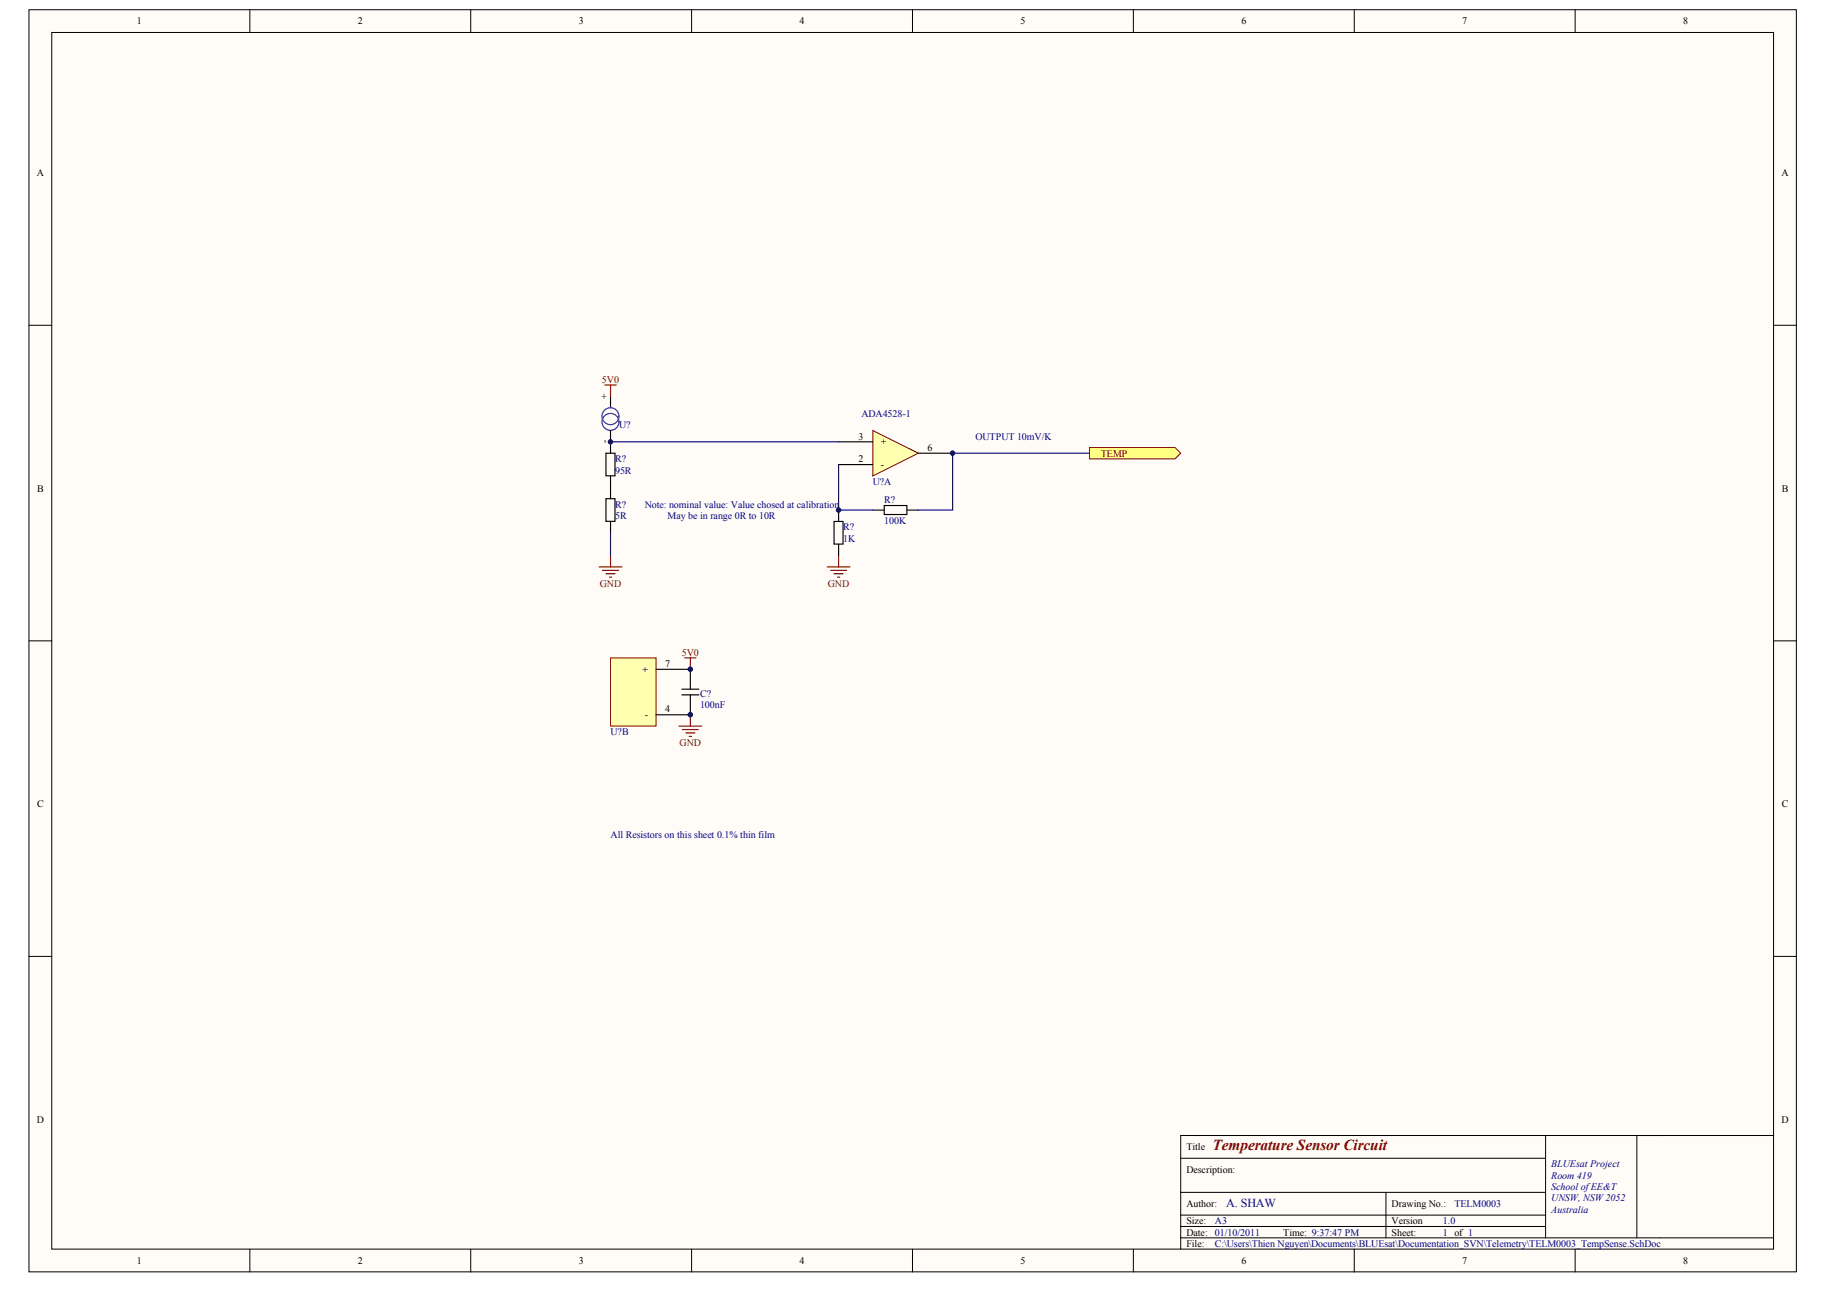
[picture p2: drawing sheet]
<svg xmlns="http://www.w3.org/2000/svg" width="287mm" height="202mm" viewBox="0 0 287 202" stroke-linecap="round" stroke-linejoin="round" font-family="sans-serif">
<g fill="#fffcf8" stroke="#000" stroke-width=".16">
<path d="M4.5 1.5h277.3v198h-277.3z"/>
<path d="M8.1 5.1h270.2v190.8h-270.2z"/>
</g>
<g fill="none" stroke="#000" stroke-width=".16">
<path d="M39.2 1.5v3.6M73.9 1.5v3.6M108.5 1.5v3.6M143.2 1.5v3.6M177.8 1.5v3.6M212.5 1.5v3.6M247.1 1.5v3.6M4.5 51h3.6M278.3 51h3.6M4.5 100.5h3.6M278.3 100.5h3.6M4.5 150h3.6"/>
<path d="M278.3 150h3.6M242.5 178.1v16M260.4 178.1h-75.2v17.8M278.3 178.1h-21.5v16M39.2 195.9v3.6M73.9 195.9v3.6M108.5 195.9v3.6M143.2 195.9v3.6M177.8 195.9v3.6M185.2 187h57.3M185.2 194.1h93.1M185.2 190.6h57.3"/>
<path d="M185.2 192.3h57.3M185.2 181.6h57.3M212.5 195.9v3.6M217.5 187v7.1M247.1 195.9v3.6"/>
</g>
<path d="M95.1 71.1h1.4v3.5h-1.4zM95.1 78.2h1.4v3.6h-1.4zM95.8 62.2v1.7M95.8 67.5v3.6M95.8 74.6v3.6M131.6 80v1.8M136.9 80h1.8M138.7 79.3h3.6v1.4h-3.6zM142.3 80h1.8M95.8 81.8v1.8M130.9 81.8h1.4v3.5h-1.4zM131.6 85.3v1.8" fill="none" stroke="#000" stroke-width=".18"/>
<g fill="none" stroke="#00f" stroke-width=".18">
<circle cx="95.8" cy="66.2" r="1.33"/>
<circle cx="95.8" cy="65.3" r="1.33"/>
</g>
<path d="M94.9 60.4h1.8M95.8 60.4v1.8M94 88.9h3.6M94.5 89.4h2.5M95.1 90h1.4M95.6 90.5h.4M95.8 87.1v1.8M129.8 88.9h3.6M130.3 89.4h2.5M130.9 90h1.4M131.4 90.5h.4M131.6 87.1v1.8" fill="none" stroke="#800000" stroke-width=".18"/>
<path d="M95.8 69.3h35.8M131.6 72.9v7.1h5.3M170.9 71.1h-21.4v8.9h-5.4M95.8 83.6v3.5" fill="none" stroke="#000080" stroke-width=".18"/>
<path d="M136.9 67.5l7.2 3.6-7.2 3.5z" fill="#ffffb0" stroke="#800000" stroke-width=".16"/>
<path d="M131.6 69.3h5.3M131.6 72.9h5.3M144.1 71.1h5.4M107 108.1h2.7M107 109h2.7M108.3 105v3.1M108.3 109v3.1" fill="none" stroke="#000" stroke-width=".18"/>
<path d="M170.9 70.2h13.5l.8 .9-.8 .9h-13.5z" fill-rule="evenodd" fill="#ffff80" stroke="#800000" stroke-width=".16"/>
<path d="M106.5 113.9h3.6M107.1 114.4h2.5M107.4 103.2h1.8M107.6 114.9h1.4M108.1 115.5h.4M108.3 103.2v1.8M108.3 112.1v1.8" fill="none" stroke="#800000" stroke-width=".18"/>
<path d="M95.8 103.2h7.1v10.7h-7.1z" fill="#ffffb0" stroke="#800000" stroke-width=".16"/>
<path d="M102.9 105h5.4M102.9 112.1h5.4" fill="none" stroke="#000" stroke-width=".18"/>
<g fill="#000080" stroke="#000080" stroke-width=".16">
<circle cx="95.8" cy="69.3" r=".35"/>
<circle cx="108.3" cy="112.1" r=".35"/>
<circle cx="108.3" cy="104.9" r=".35"/>
<circle cx="131.6" cy="80" r=".35"/>
<circle cx="149.5" cy="71.1" r=".35"/>
</g>
<text font-size="2.4" fill="#800000" x="190.3" y="180.4">Temperature Sensor Circuit</text>
<text font-size="1.9" fill="#000080" x="192.4" y="189.2">A. SHAW</text>
<g font-size="1.6">
<text x="21.5" y="3.8">1</text>
<text x="56.1" y="3.8">2</text>
<text x="90.8" y="3.8">3</text>
<text x="125.5" y="3.8">4</text>
<text x="160.1" y="3.8">5</text>
<text x="194.8" y="3.8">6</text>
<text x="229.4" y="3.8">7</text>
<text x="264.1" y="3.8">8</text>
<text x="5.8" y="27.7">A</text>
<text x="279.5" y="27.7">A</text>
<text x="95.3" y="62.5" transform="rotate(-90 95.3 62.5)">+</text>
<text x="95.3" y="69.5" transform="rotate(-90 95.3 69.5)">-</text>
<text x="134.7" y="68.9">3</text>
<text x="138.2" y="69.8">+</text>
<text x="145.5" y="70.7">6</text>
<text x="5.8" y="77.1">B</text>
<text x="134.7" y="72.5">2</text>
<text x="138.2" y="73.4">-</text>
<text x="279.6" y="77.1">B</text>
<text x="100.8" y="105.5">+</text>
<text x="104.4" y="104.6">7</text>
<text x="101.2" y="112.6">-</text>
<text x="104.4" y="111.7">4</text>
<text x="5.8" y="126.6">C</text>
<text x="279.6" y="126.6">C</text>
<text x="5.8" y="176.1">D</text>
<text x="279.5" y="176.1">D</text>
<text x="186.1" y="180.4">Title</text>
<text x="186.1" y="183.9">Description:</text>
<text x="186.1" y="192">Size:</text>
<text x="186.1" y="189.3">Author:</text>
<text x="218.3" y="192">Version</text>
<text x="218.3" y="189.3">Drawing No.:</text>
<text x="186.1" y="193.8">Date:</text>
<text x="186.1" y="195.5">File:</text>
<text x="201.4" y="193.8">Time: 9:37:47 PM</text>
<text x="218.3" y="193.8">Sheet:</text>
<text x="21.5" y="198.2">1</text>
<text x="56.1" y="198.2">2</text>
<text x="90.8" y="198.2">3</text>
<text x="125.5" y="198.2">4</text>
<text x="160.1" y="198.2">5</text>
<text x="194.8" y="198.2">6</text>
<text x="229.4" y="198.2">7</text>
<text x="264.1" y="198.2">8</text>
</g>
<g font-size="1.6" fill="#800000">
<text x="94.4" y="60">5V0</text>
<text x="172.7" y="71.6">TEMP</text>
<text x="94.1" y="92.1">GND</text>
<text x="129.9" y="92.1">GND</text>
<text x="107" y="102.8">5V0</text>
<text x="106.6" y="117.1">GND</text>
</g>
<g font-size="1.6" fill="#000080">
<text x="135.2" y="65.4">ADA4528-1</text>
<text x="97.1" y="67.1">U?</text>
<text x="153" y="68.9">OUTPUT 10mV/K</text>
<text x="96.5" y="74.3">95R</text>
<text x="96.5" y="72.5">R?</text>
<text x="136.9" y="76.1">U?A</text>
<text x="96.5" y="81.4">5R</text>
<text x="96.5" y="79.6">R?</text>
<text x="101.2" y="79.6">Note: nominal value: Value chosed at calibration</text>
<text x="104.7" y="81.4">May be in range 0R to 10R</text>
<text x="132.3" y="83.2">R?</text>
<text x="138.7" y="82.1">100K</text>
<text x="138.7" y="78.9">R?</text>
<text x="132.3" y="85">1K</text>
<text x="109.8" y="111.1">100nF</text>
<text x="109.8" y="109.3">C?</text>
<text x="95.8" y="115.3">U?B</text>
<text x="95.8" y="131.3">All Resistors on this sheet 0.1% thin film</text>
<text x="243.4" y="183.1">BLUEsat Project</text>
<text x="243.4" y="184.8">Room 419</text>
<text x="190.6" y="192">A3</text>
<text x="226.4" y="192">1.0</text>
<text x="228.2" y="189.3">TELM0003</text>
<text x="243.4" y="186.6">School of EE&amp;T</text>
<text x="243.4" y="188.4">UNSW, NSW2052</text>
<text x="243.4" y="190.2">Australia</text>
<text x="190.6" y="193.8">01/10/2011</text>
<text x="190.6" y="195.5">C:\Users\Thien Nguyen\Documents\BLUEsat\Documentation_SVN\Telemetry\TELM0003_TempSense.SchDoc</text>
<text x="226.4" y="193.8">1 of 1</text>
</g>
</svg>
